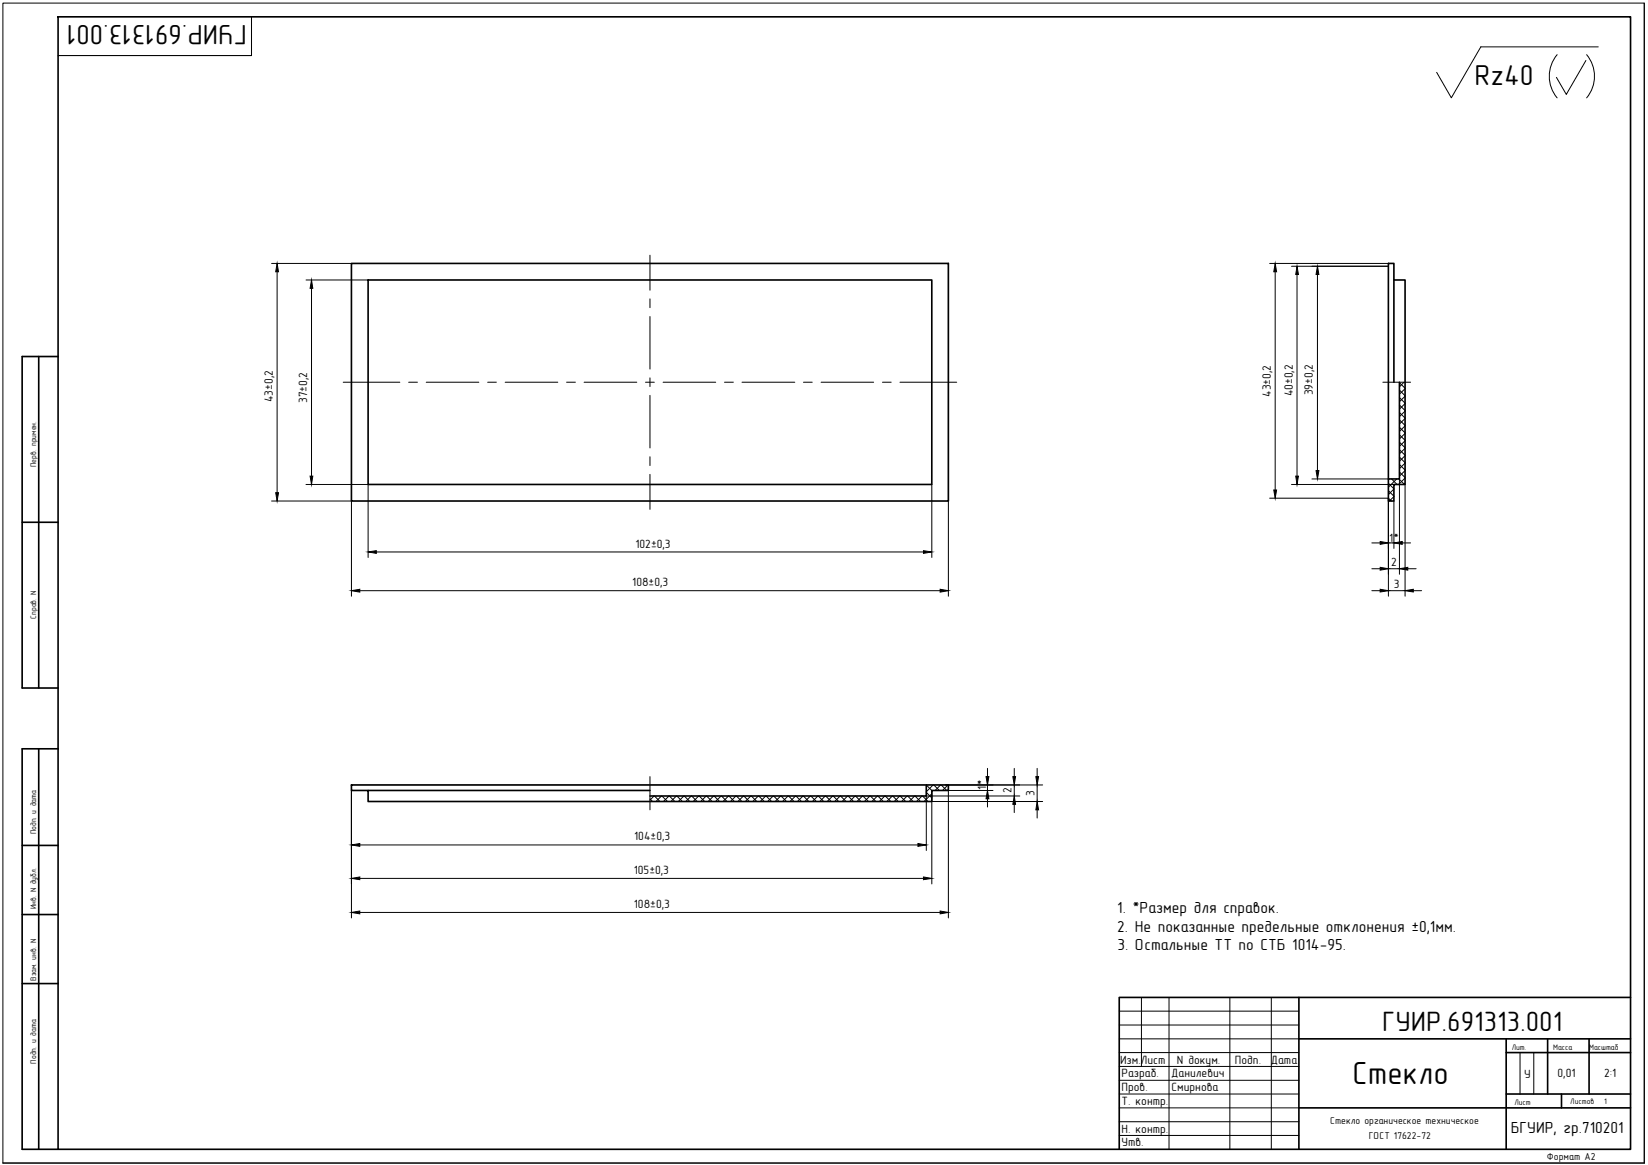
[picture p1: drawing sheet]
<svg xmlns="http://www.w3.org/2000/svg" width="594mm" height="420mm" viewBox="0 0 594 420" stroke-linecap="round" stroke-linejoin="round" font-family="sans-serif">
<!-- layer: RAHMEN025 -->
<path d="M1 1.1h591.7v418.4h-591.7zM592.7 1.1v418.4" fill="none" stroke="#000" stroke-width=".36"/>
<path d="M90.7 6.1v13.9h-69.8" fill="none" stroke="#000" stroke-width=".38"/>
<g fill="none" stroke="#000" stroke-width=".59">
<path d="M20.9 6.1h566.9v408.4h-566.9zM8 128.6v119.5h12.9M14 128.6v119.5M8 188.4h12.9M14 270.1v144.4M20.9 270.1h-12.9v144.4M8 304.9h12.9M8 329.8h12.9M8 354.7h12.9M468.2 359.7v54.8M587.8 359.7h-184.3v54.8M468.2 374.7h119.6"/>
<path d="M543 374.7v39.8M543 379.6h44.8M557.9 374.7v19.9M572.8 374.7v19.9M468.2 399.6h119.6M543 394.6h44.8M562.9 394.6v5"/>
</g>
<g fill="none" stroke="#000" stroke-width=".36">
<path d="M411.5 359.7v24.9M421.4 359.7v54.8M443.3 359.7v54.8M458.3 359.7v54.8M403.5 379.6h64.7M403.5 369.7h64.7M403.5 364.7h64.7M547.9 379.6v15M552.9 379.6v15M403.5 394.6h64.7M403.5 389.6h64.7M403.5 384.6h64.7"/>
<path d="M403.5 409.5h64.7M403.5 404.6h64.7"/>
</g>
<!-- layer: 0 -->
<path d="M126.7 95h215.2v85.7h-215.2zM500.5 95h2v6h4v73.7h-4v6h-2zM132.7 101h203.2v73.7h-203.2zM502.5 101v36.9M8 128.6h12.9M504.5 137.9v34.8h-4M126.7 283.1h215.2v2h-6v4h-203.2v-4h-6zM132.7 285.1h101.6M333.9 283.1v4h-99.6M8 414.5h12.9" fill="none" stroke="#000" stroke-width=".59"/>
<g fill="none" stroke="#000" stroke-width=".36">
<path d="M533.8 16.9h42.3M97.9 95h28.8M99.9 98v79.7M234.3 92v12.7M457.7 95h42.8M459.7 98v78.7M465.6 96h34.9M467.6 99v72.7M474.9 99v70.7M110.3 101h22.4M112.3 104v67.7M234.3 107.8v3.2"/>
<path d="M234.3 114.1v19M123.7 137.9h20.4M147.3 137.9h3.2M153.7 137.9h18.9M175.8 137.9h3.1M182.1 137.9h19M204.2 137.9h3.2M210.6 137.9h19M232.7 137.9h3.2M234.3 136.3v3.1M239 137.9h19M261.2 137.9h3.2"/>
<path d="M267.5 137.9h19M289.6 137.9h3.2M296 137.9h18.9M318.1 137.9h3.2M324.4 137.9h20.5M498.5 137.9h10M504.5 138l2 2M506.1 137.9l-1.6 1.6M234.3 142.6v19M504.5 159.5l2 2M504.5 156.8l2 2M504.5 154.1l2 2"/>
<path d="M504.5 151.4l2 2M504.5 148.8l2 2M504.5 146.1l2 2M504.5 143.4l2 2M504.5 140.7l2 2M506.5 140.2l-2 2M506.5 142.9l-2 2M506.5 145.6l-2 1.9M506.5 148.3l-2 2M506.5 150.9l-2 2M506.5 153.6l-2 2M506.5 156.3l-2 2"/>
<path d="M506.5 159l-2 2M110.3 174.7h22.4v26.4M234.3 164.7v3.2M234.3 171.1v12.6M335.9 174.7v26.4M457.7 179.7h42.8M465.6 174.7h36.9M472.9 172.7h27.6M500.5 179.7l1.1 1M500.5 177l2 2M500.5 174.3l2 2M500.5 179.7v35.3"/>
<path d="M500.8 172.7l-.3 .3M501.6 172.7l2 2M502.5 176.4l-2 2M502.5 179.1l-1.6 1.6M503.5 172.7l-3 3M504.3 172.7l2 2M504.5 170.2l2 2M504.5 167.5l2 2M504.5 164.9l2 1.9M504.5 162.2l2 2M504.5 172.7v34.4M506.5 161.7l-2 2"/>
<path d="M506.5 164.4l-2 1.9M506.5 167l-2 2M506.5 169.7l-2 2M506.5 172.4l-2.3 2.3M506.5 174.7v40.3M97.9 180.7h28.8v34.3M135.7 199.1h197.2M341.9 180.7v34.3M494.5 195.8h3M500.5 195.8h2M502.5 180.7v17.1M505.5 195.8h3"/>
<path d="M129.7 213h209.2M494.5 205.1h3M494.5 213h3M500.5 205.1h4M500.5 213h6M507.5 205.1h3M509.5 213h3M356 277.1v3M365.6 277.1v3M373.9 277.1v3M126.7 285.1v46M234.3 280.1v12"/>
<path d="M234.3 288.1l.9 1M235.8 287.1l-1.5 1.5M235.9 287.1l2 2M238.4 287.1l-1.9 2M238.6 287.1l2 2M241.2 287.1l-2 2M241.3 287.1l2 2M243.8 287.1l-2 2M244 287.1l2 2M246.5 287.1l-2 2M246.7 287.1l2 2M249.2 287.1l-2 2"/>
<path d="M249.3 287.1l2 2M251.9 287.1l-2 2M252 287.1l2 2M254.6 287.1l-2 2M254.7 287.1l2 2M257.2 287.1l-1.9 2M257.4 287.1l2 2M260 287.1l-2.1 2M260.1 287.1l2 2M262.6 287.1l-2 2M262.7 287.1l2 2M265.3 287.1l-2 2"/>
<path d="M265.5 287.1l1.9 2M268 287.1l-2 2M268.1 287.1l2 2M270.7 287.1l-2 2M270.8 287.1l2 2M273.4 287.1l-2.1 2M273.5 287.1l2 2M276 287.1l-1.9 2M276.2 287.1l2 2M278.7 287.1l-2 2M278.9 287.1l2 2M281.4 287.1l-2 2"/>
<path d="M281.5 287.1l2 2M284.1 287.1l-2 2M284.3 287.1l1.9 2M286.8 287.1l-2 2M286.9 287.1l2 2M289.5 287.1l-2 2M289.6 287.1l2 2M292.1 287.1l-2 2M292.3 287.1l2 2M294.8 287.1l-2 2M295 287.1l2 2M297.5 287.1l-2 2"/>
<path d="M297.6 287.1l2.1 2M300.2 287.1l-2 2M300.3 287.1l2 2M302.9 287.1l-2 2M303 287.1l2 2M305.5 287.1l-1.9 2M305.7 287.1l2 2M308.3 287.1l-2 2M308.4 287.1l2 2M310.9 287.1l-2 2M311.1 287.1l2 2M313.6 287.1l-2 2"/>
<path d="M313.8 287.1l2 2M316.3 287.1l-2 2M316.4 287.1l2 2M319 287.1l-2 2M319.1 287.1l2 2M321.7 287.1l-2 2M321.8 287.1l2 2M324.3 287.1l-1.9 2M324.5 287.1l2 2M327 287.1l-2 2M327.2 287.1l2 2M329.7 287.1l-2 2"/>
<path d="M329.8 287.1l2 2M332.4 287.1l-2 2M332.6 287.1l1.9 2M333.9 285.8l2 2M333.9 283.1l2 2v33.7M335.9 286.3l-2.8 2.8M335.9 288.9l-.1 .2M335.9 289.1h40M336.4 283.1l-2.5 2.5M336.6 283.1l2 2M339.1 283.1l-2 2M339.3 283.1l2 2"/>
<path d="M340.9 283.1h35M340.9 285.1h17.1M341.7 283.1l-1.9 2M341.9 285.1v46M356 283.1v2M356 288.1v3M365.6 283.1v4M365.6 290.1v2.9M367.6 287.1h-33.7v19.6M373.9 283.1v6M373.9 292.1v2.9M129.7 316.8h203.2"/>
<path d="M129.7 304.7h201.2M129.7 329.1h209.2M403.5 374.7h64.7M403.5 399.6h64.7M1 419.5h591.7"/>
</g>
<!-- layer: Tonkaya -->
<path d="M533.8 16.9l-10.6 18.4-5.3-9.2M561.3 19.7a12.1 12.1 0 0 0 0 15.6M572 19.7a12.1 12.1 0 0 1 0 15.6M571.7 21.8l-7.1 12.3-3.5-6.2" fill="none" stroke="#000" stroke-width=".36"/>
<!-- layer: 0 -->
<g fill="#000" stroke="#000" stroke-width=".36">
<path d="M99.9 95l.5 3h-1zM459.7 95l.5 3h-1zM467.6 96l.5 3h-1zM474.9 96l.5 3h-1zM112.3 101l.5 3h-1zM99.4 177.7h1l-.5 3zM111.8 171.7h1l-.5 3zM459.2 176.7h1l-.5 3zM467.1 171.7h1l-.5 3zM474.4 169.7h1l-.5 3zM132.7 199.1l3-.5v1zM332.9 198.6l3 .5-3 .5z"/>
<path d="M497.5 195.3l3 .5-3 .5zM502.5 195.8l3-.5v1zM126.7 213l3-.5v1zM338.9 212.5l3 .5-3 .5zM497.5 204.6l3 .5-3 .5zM497.5 212.5l3 .5-3 .5zM504.5 205.1l3-.5v1zM506.5 213l3-.5v1zM355.5 280.1h1l-.5 3zM356 285.1l.5 3h-1zM365.6 287.1l.5 3h-1zM365.1 280.1h1l-.5 3z"/>
<path d="M373.9 289.1l.5 3h-1zM373.4 280.1h1l-.5 3zM126.7 316.8l3-.5v1zM126.7 304.7l3-.5v1zM330.9 304.2l3 .5-3 .5zM332.9 316.3l3 .5-3 .5zM126.7 329.1l3-.5v1zM338.9 328.6l3 .5-3 .5z"/>
</g>
<text font-size="11.5" x="487.5" y="390.8">Стекло</text>
<text font-size="10.4" x="531.6" y="30.7">Rz40</text>
<g font-size="10.1">
<text x="89" y="9.1" transform="rotate(-180 89 9.1)">ГУИР.691313.001</text>
<text x="498.2" y="371.7">ГУИР.691313.001</text>
</g>
<g font-size="5.8">
<text x="402.7" y="329.4">1. *Размер для справок.</text>
<text x="402.7" y="336">2. Не показанные предельные отклoнения ±0,1мм.</text>
<text x="402.8" y="342.7">3. Остальные ТТ по СТБ 1014-95.</text>
<text x="544.6" y="408.8">БГУИР, гр.710201</text>
</g>
<g font-size="4.3">
<text x="458.1" y="143.1" transform="rotate(-90 458.1 143.1)">43±0,2</text>
<text x="466" y="143" transform="rotate(-90 466 143)">40±0,2</text>
<text x="473.3" y="142.6" transform="rotate(-90 473.3 142.6)">39±0,2</text>
<text x="98.3" y="145" transform="rotate(-90 98.3 145)">43±0,2</text>
<text x="110.7" y="145.3" transform="rotate(-90 110.7 145.3)">37±0,2</text>
<text x="229.1" y="197.5">102±0,3</text>
<text x="500.8" y="195.4">1*</text>
<text x="501.5" y="204.1">2</text>
<text x="227.9" y="211.5">108±0,3</text>
<text x="502.5" y="212">3</text>
<text x="355.5" y="284.7" transform="rotate(-90 355.5 284.7)">1*</text>
<text x="364.6" y="286.1" transform="rotate(-90 364.6 286.1)">2</text>
<text x="372.9" y="287.1" transform="rotate(-90 372.9 287.1)">3</text>
<text x="228.6" y="303.1">104±0,3</text>
<text x="228.5" y="315.2">105±0,3</text>
<text x="228.5" y="327.5">108±0,3</text>
<text x="403.8" y="383.6">Изм.Лист</text>
<text x="424.3" y="383.6">N докум.</text>
<text x="445.2" y="383.6">Подп.</text>
<text x="458.1" y="383.6">Дата</text>
<text x="404.3" y="388.6">Разраб.</text>
<text x="422.2" y="388.5">Данилевич</text>
<text x="549.4" y="388.7">У</text>
<text x="561.5" y="388.6">0,01</text>
<text x="578.3" y="388.6">2:1</text>
<text x="404.3" y="393.6">Пров.</text>
<text x="422.3" y="393.4">Смирнова</text>
<text x="404.3" y="398.5">Т. контр.</text>
<text x="404.3" y="413.5">Утв.</text>
<text x="404.3" y="408.5">Н. контр.</text>
</g>
<text font-size="3.7" x="557.6" y="418.3">Формат А2</text>
<g font-size="3.6">
<text x="479.5" y="405.3">Стекло органическое техническое</text>
<text x="493.4" y="410.7">ГОСТ 17622-72</text>
</g>
<g font-size="2.9">
<text x="13" y="168.5" transform="rotate(-90 13 168.5)">Перв. примен.</text>
<text x="13" y="223.2" transform="rotate(-90 13 223.2)">Справ. N</text>
<text x="13" y="300.9" transform="rotate(-90 13 300.9)">Подп. и дата</text>
<text x="13" y="327.8" transform="rotate(-90 13 327.8)">Инв. N дубл.</text>
<text x="13" y="353.7" transform="rotate(-90 13 353.7)">Взам. инв. N</text>
<text x="13" y="383.6" transform="rotate(-90 13 383.6)">Подп. и дата</text>
<text x="544.9" y="378.6">Лит.</text>
<text x="559.9" y="378.6">Масса</text>
<text x="572.8" y="378.6">Масштаб</text>
<text x="545.9" y="398.5">Лист</text>
<text x="566.1" y="398.1">Листов</text>
<text x="578.3" y="398.1">1</text>
</g>
</svg>
